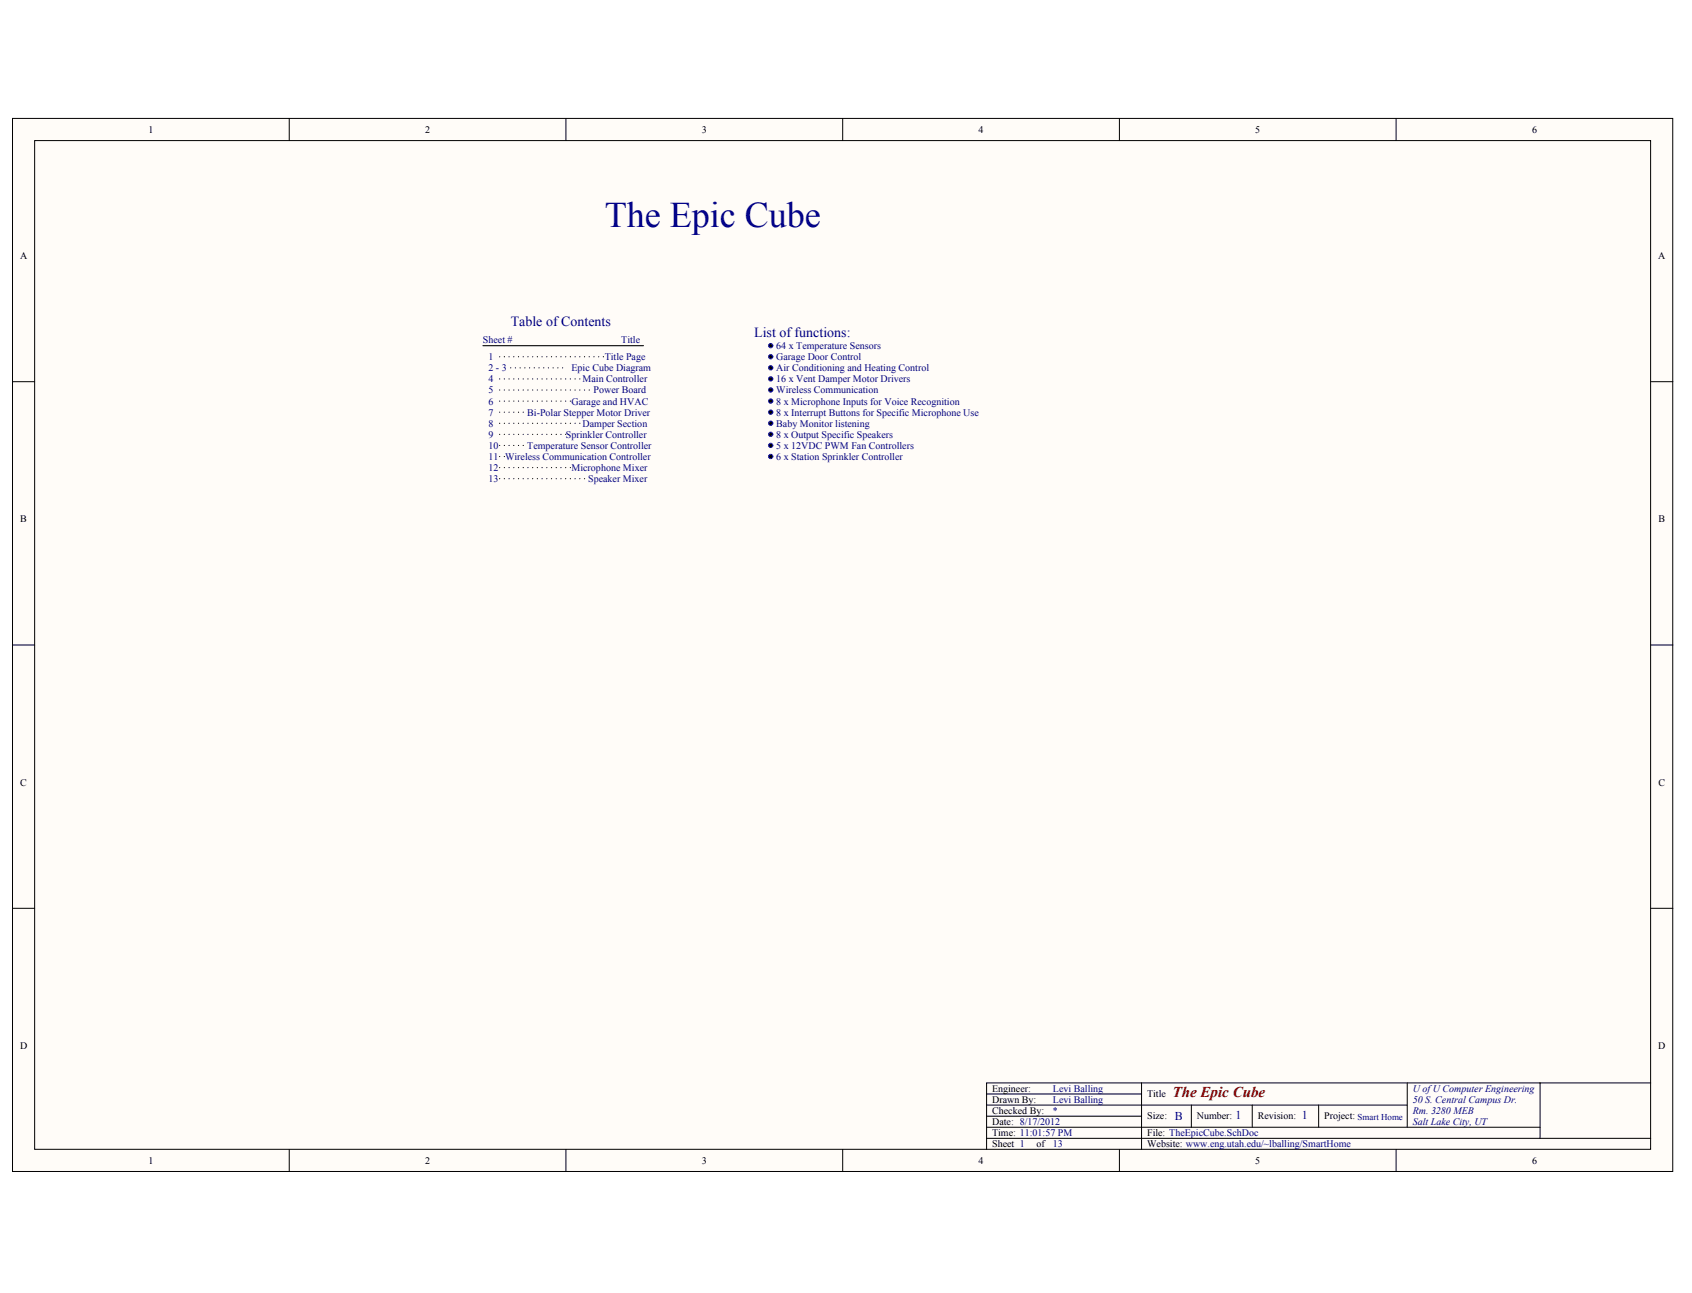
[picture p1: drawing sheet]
<svg xmlns="http://www.w3.org/2000/svg" width="271mm" height="207mm" viewBox="0 0 271 207" stroke-linecap="round" stroke-linejoin="round" font-family="sans-serif">
<g fill="#fffcf8" stroke="#000" stroke-width=".16">
<path d="M2 19h265.9v168.6h-265.9z"/>
<path d="M5.5 22.5h258.8v161.6h-258.8z"/>
</g>
<g fill="none" stroke="#000" stroke-width=".16">
<path d="M46.3 19v3.5M90.6 19v3.5M134.9 19v3.5M179.2 19v3.5M223.6 19v3.5M2 61.1h3.5M264.3 61.1h3.6M2 103.3h3.5M264.3 103.3h3.6M2 145.5h3.5M264.3 145.5h3.6M158 177h67.3"/>
<path d="M158 175.2h24.8M158 178.8h24.8M182.8 173.4h-24.8v10.7M190.8 177v3.5M200.5 177v3.5M211.2 177v3.5M225.3 173.4v7.1M246.6 173.4h-63.8v10.7M264.3 173.4h-17.7v8.9M46.3 184.1v3.5M90.6 184.1v3.5M134.9 184.1v3.5"/>
<path d="M158 182.3h106.3M158 180.5h88.6M179.2 184.1v3.5M223.6 184.1v3.5"/>
</g>
<g fill="#000" stroke="#00f" stroke-width=".16">
<circle cx="123.4" cy="58.9" r=".35"/>
<circle cx="123.4" cy="55.4" r=".35"/>
<circle cx="123.4" cy="57.1" r=".35"/>
<circle cx="123.4" cy="67.8" r=".35"/>
<circle cx="123.4" cy="62.5" r=".35"/>
<circle cx="123.4" cy="73.1" r=".35"/>
<circle cx="123.4" cy="60.7" r=".35"/>
<circle cx="123.4" cy="69.6" r=".35"/>
<circle cx="123.4" cy="71.3" r=".35"/>
<circle cx="123.4" cy="64.2" r=".35"/>
<circle cx="123.4" cy="66" r=".35"/>
</g>
<path d="M77.3 55.4h25.7" fill="none" stroke="#000" stroke-width=".18"/>
<path d="M80 57.1h16.8M81.8 58.9h8.8M80 73.1h.9M80 60.7h13.3M80 62.5h15.1M80 64.2h11.5M80 67.8h13.3M80 69.6h10.6M80 71.3h4.4M80 74.9h11.5M80 76.7h14.2M80 66h4.4" fill="none" stroke="#000" stroke-width=".18" stroke-dasharray="0 .7"/>
<text font-size="5.8" fill="#000080" x="96.8" y="36.4">The Epic Cube</text>
<text font-size="2.4" fill="#800000" x="187.8" y="175.7">The Epic Cube</text>
<g font-size="2.2" fill="#000080">
<text x="81.8" y="52.2">Table of Contents</text>
<text x="120.8" y="54">List of functions:</text>
</g>
<g font-size="1.9" fill="#000080">
<text x="188.1" y="179.4">B</text>
<text x="197.9" y="179.2">1</text>
<text x="208.5" y="179.2">1</text>
</g>
<g font-size="1.6">
<text x="23.8" y="21.3">1</text>
<text x="68.1" y="21.3">2</text>
<text x="112.4" y="21.3">3</text>
<text x="156.7" y="21.3">4</text>
<text x="201" y="21.3">5</text>
<text x="245.3" y="21.3">6</text>
<text x="3.2" y="41.5">A</text>
<text x="265.5" y="41.5">A</text>
<text x="3.2" y="83.6">B</text>
<text x="265.6" y="83.6">B</text>
<text x="3.2" y="125.8">C</text>
<text x="265.6" y="125.8">C</text>
<text x="3.2" y="168">D</text>
<text x="265.5" y="168">D</text>
<text x="158.9" y="174.9">Engineer:</text>
<text x="158.9" y="176.6">Drawn By:</text>
<text x="158.9" y="178.4">Checked By:</text>
<text x="183.7" y="175.7">Title</text>
<text x="183.7" y="179.3">Size:</text>
<text x="191.7" y="179.3">Number:</text>
<text x="201.4" y="179.3">Revision:</text>
<text x="212" y="179.3">Project: Smart Home</text>
<text x="158.9" y="180.2">Date: 8/17/2012</text>
<text x="158.9" y="183.7">Sheet 1</text>
<text x="158.9" y="182">Time: 11:01:57 PM</text>
<text x="166" y="183.7">of</text>
<text x="183.7" y="182">File: TheEpicCube.SchDoc</text>
<text x="183.7" y="183.7">Website: www.eng.utah.edu/~lballing/SmartHome</text>
<text x="23.8" y="186.4">1</text>
<text x="68.1" y="186.4">2</text>
<text x="112.4" y="186.4">3</text>
<text x="156.7" y="186.4">4</text>
<text x="201" y="186.4">5</text>
<text x="245.3" y="186.4">6</text>
</g>
<g font-size="1.6" fill="#000080">
<text x="77.3" y="55">Sheet #</text>
<text x="78.2" y="57.7">1</text>
<text x="78.2" y="59.5">2 - 3</text>
<text x="91.5" y="59.5">Epic Cube Diagram</text>
<text x="96.8" y="57.7">Title Page</text>
<text x="99.5" y="55">Title</text>
<text x="124.3" y="55.9">64 x Temperature Sensors</text>
<text x="124.3" y="57.7">Garage Door Control</text>
<text x="124.3" y="59.5">Air Conditioning and Heating Control</text>
<text x="78.2" y="61.2">4</text>
<text x="78.2" y="63">5</text>
<text x="78.2" y="64.8">6</text>
<text x="91.5" y="64.8">Garage and HVAC</text>
<text x="93.3" y="61.2">Main Controller</text>
<text x="95.1" y="63">Power Board</text>
<text x="124.3" y="61.2">16 x Vent Damper Motor Drivers</text>
<text x="124.3" y="63">Wireless Communication</text>
<text x="124.3" y="64.8">8 x Microphone Inputs for Voice Recognition</text>
<text x="78.2" y="66.6">7</text>
<text x="78.2" y="68.3">8</text>
<text x="78.2" y="70.1">9</text>
<text x="78.2" y="71.9">10</text>
<text x="84.4" y="66.6">Bi-Polar Stepper Motor Driver</text>
<text x="84.4" y="71.9">Temperature Sensor Controller</text>
<text x="90.6" y="70.1">Sprinkler Controller</text>
<text x="93.3" y="68.3">Damper Section</text>
<text x="124.3" y="66.6">8 x Interrupt Buttons for Specific Microphone Use</text>
<text x="124.3" y="68.3">Baby Monitor listening</text>
<text x="124.3" y="70.1">8 x Output Specific Speakers</text>
<text x="124.3" y="71.9">5 x 12VDC PWM Fan Controllers</text>
<text x="78.2" y="73.7">11 Wireless Communication Controller</text>
<text x="78.2" y="75.4">12</text>
<text x="78.2" y="77.2">13</text>
<text x="91.5" y="75.4">Microphone Mixer</text>
<text x="94.2" y="77.2">Speaker Mixer</text>
<text x="124.3" y="73.7">6 x Station Sprinkler Controller</text>
<text x="168.6" y="176.6">Levi Balling</text>
<text x="168.6" y="174.9">Levi Balling</text>
<text x="168.6" y="178.4">*</text>
<text x="226.2" y="174.9">U of U Computer Engineering</text>
<text x="226.2" y="176.6">50 S. Central Campus Dr.</text>
<text x="226.2" y="178.4">Rm. 3280 MEB</text>
<text x="168.6" y="183.7">13</text>
<text x="226.2" y="180.2">Salt Lake City, UT</text>
</g>
</svg>
